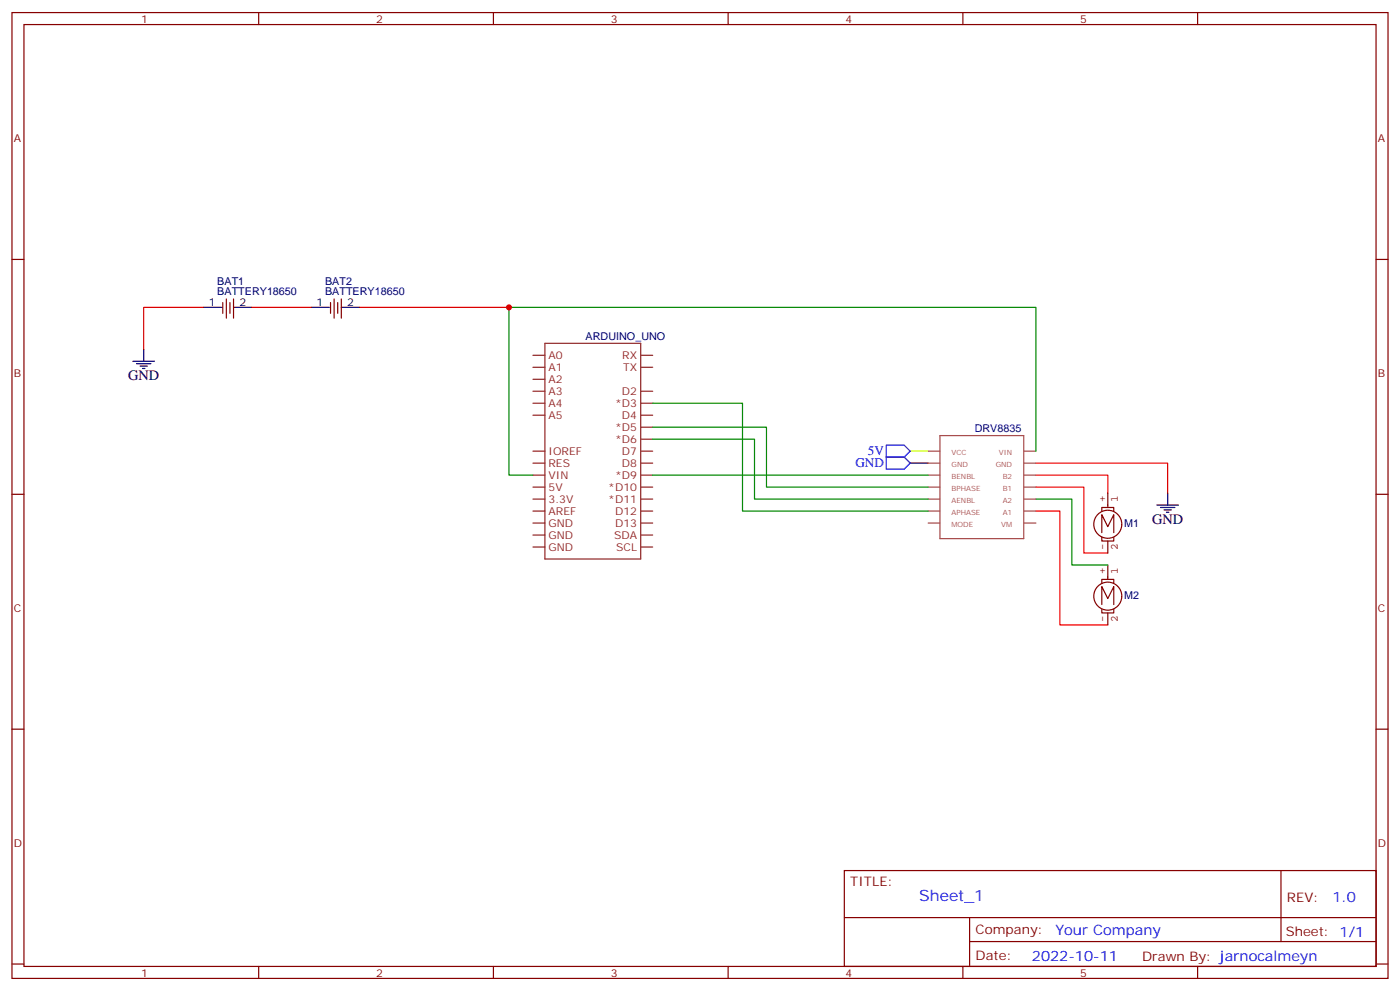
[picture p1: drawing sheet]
<svg xmlns="http://www.w3.org/2000/svg" width="412mm" height="292mm" viewBox="0 0 412 292" stroke-linecap="round" stroke-linejoin="round" font-family="sans-serif">
<g fill="none" stroke="#870000" stroke-width=".35">
<path d="M3.5 3.7h405.4v284.3h-405.4zM7.1 7.2h398.2v277.3h-398.2zM76.2 3.7v3.5M145.3 3.7v3.5M214.5 3.7v3.5M283.6 3.7v3.5M352.8 3.7v3.5M3.5 76.4h3.6M405.3 76.4h3.6M65.6 89.1v3.2M66.7 88v5.7M67.7 89.1v3.2"/>
<path d="M68.8 88v5.7M97.4 89.1v3.2M98.4 88v5.7M99.5 89.1v3.2M100.5 88v5.7M3.5 145.5h3.6M405.3 145.5h3.6M3.5 214.7h3.6M405.3 214.7h3.6M248.7 256.3h156.6v28.2h-156.6zM377.3 256.3v20.9M248.7 270.1h156.5"/>
<path d="M285.6 277.2h119.6M285.6 270.1v14.2M3.5 283.8h3.6M76.2 284.5v3.5M145.3 284.5v3.5M214.5 284.5v3.5M283.6 284.5v3.5M352.8 284.5v3.5M405.3 283.8h3.6"/>
</g>
<g fill="none" stroke="#8c2424" stroke-width=".35">
<path d="M157 104.6h3.5M157 108.1h3.5M157 115.2h3.5M157 118.7h3.5M157 111.7h3.5M160.5 101.1h28.2v63.5h-28.2zM188.7 104.6h3.6M188.7 108.1h3.6M188.7 115.2h3.6M188.7 118.7h3.6M157 122.2h3.5M157 132.8h3.5"/>
<path d="M157 136.3h3.5M157 139.9h3.5M188.7 122.2h3.6M188.7 125.8h3.6M188.7 129.3h3.6M188.7 132.8h3.6M188.7 136.3h3.6M188.7 139.9h3.6M157 143.4h3.5M157 146.9h3.5M157 150.5h3.5M157 154h3.5"/>
<path d="M157 157.5h3.5M188.7 143.4h3.6M188.7 146.9h3.6M188.7 150.5h3.6M188.7 154h3.6M188.7 157.5h3.6M157 161h3.5M188.7 161h3.6"/>
</g>
<path d="M268.1 132.8h5.3" fill="none" stroke="#cf0" stroke-width=".35"/>
<g fill="none" stroke="#000" stroke-width=".35">
<path d="M60 90.5h5.3M68.8 90.5h5.3M91.7 90.5h5.3M100.5 90.5h5.3M39.2 106.4h6.3M40.2 107.1h4.2M41.3 107.8h2.1M42 108.5h.7M42.3 102.8v3.6M268.1 136.3h5.3M340.8 148.7h6.3M341.8 149.4h4.3"/>
<path d="M342.9 150.1h2.1M343.6 150.8h.7M344 145.2v3.5"/>
</g>
<path d="M261.1 134.6h5.2l1.8 1.7-1.8 1.8h-5.2zM261.1 131.1h5.2l1.8 1.7-1.8 1.8h-5.2z" fill="none" stroke="#00f" stroke-width=".35"/>
<path d="M60 90.5h-17.7v12.3M74.1 90.5h17.6M105.8 90.5h44.1M305.2 139.9h21.1v5.3M305.2 136.3h38.8v8.9M305.2 150.5h7v33.5h14.1M305.2 143.4h14.1v19.4h7" fill="none" stroke="#f00" stroke-width=".35"/>
<path d="M324.6 158.2v1.1h3.5v-1.1M324.6 150.5v-1.1h3.5v1.1M324.6 156.8v-5.3l1.7 3.5 1.8-3.5v5.3M326.3 145.2v4.2M326.3 159.3v3.5M330.4 154.3a4.1 4.1 0 0 0-5.9-3.7 4.1 4.1 0 0 0-.8 6.9 4.1 4.1 0 0 0 6.6-2.2l.1-.8M324.6 179.4v1h3.5v-1M324.6 171.6v-1h3.5v1M324.6 178v-5.3l1.7 3.5 1.8-3.5v5.3M326.3 166.3v4.3M330.4 175.5a4.1 4.1 0 0 0-5.9-3.7 4.1 4.1 0 0 0-.8 6.9 4.1 4.1 0 0 0 6.6-2.2l.1-.8M326.3 180.4v3.6" fill="none" stroke="#850000" stroke-width=".35"/>
<g fill="none" stroke="#a64a4a" stroke-width=".35">
<path d="M273.4 136.3h3.5M273.4 139.9h3.5M273.4 132.8h3.5M276.9 128.2h24.7v30.4h-24.7zM301.7 136.3h3.5M301.7 139.9h3.5M301.7 132.8h3.5M273.4 143.4h3.5M273.4 154h3.5M273.4 146.9h3.5M273.4 150.5h3.5M301.7 143.4h3.5"/>
<path d="M301.7 154h3.5M301.7 146.9h3.5M301.7 150.5h3.5"/>
</g>
<path d="M192.3 118.7h26.4v31.8h54.7M192.3 125.8h33.5v17.6h47.6M192.3 129.3h29.9v17.6h51.2M192.3 139.9h81.1M305.2 132.8v-42.3h-155.3v49.4h7.1M305.2 146.9h10.5v19.4h10.6" fill="none" stroke="#008700" stroke-width=".35"/>
<circle cx="149.9" cy="90.5" r=".88" fill="#c00"/>
<text font-size="4.6" fill="#00f" x="270.8" y="265.3">Sheet_1</text>
<g font-size="4.2">
<text x="37.7" y="112">GND</text>
<text x="339.4" y="154.3">GND</text>
</g>
<g font-size="4.2" fill="#00f">
<text x="392.5" y="265.6">1.0</text>
<text x="310.9" y="275.1">Your Company</text>
<text x="304" y="282.9">2022-10-11</text>
</g>
<g font-size="3.9" fill="#00f">
<text x="252" y="137.6">GND</text>
<text x="255.6" y="134">5V</text>
</g>
<g font-size="3.9" fill="#800">
<text x="250.5" y="260.9">TITLE:</text>
<text x="379.1" y="265.6">REV:</text>
<text x="287.4" y="275.1">Company:</text>
<text x="378.7" y="275.7">Sheet: 1/1</text>
<text x="287.4" y="282.8">Date:</text>
<text x="336.4" y="282.8">Drawn By: jarnocalmeyn</text>
</g>
<g font-size="3.2" fill="#800">
<text x="41.6" y="6.7">1</text>
<text x="110.8" y="6.7">2</text>
<text x="179.9" y="6.7">3</text>
<text x="249.1" y="6.7">4</text>
<text x="318.2" y="6.7">5</text>
<text x="4.1" y="41.8">A</text>
<text x="405.9" y="41.8">A</text>
<text x="4.1" y="110.9">B</text>
<text x="405.9" y="110.9">B</text>
<text x="4.1" y="180.1">C</text>
<text x="405.9" y="180.1">C</text>
<text x="4.1" y="249.2">D</text>
<text x="405.9" y="249.2">D</text>
<text x="41.6" y="287.5">1</text>
<text x="110.8" y="287.5">2</text>
<text x="179.9" y="287.5">3</text>
<text x="249.1" y="287.5">4</text>
<text x="318.2" y="287.5">5</text>
</g>
<g font-size="3.2" fill="#000080">
<text x="64" y="83.8">BAT1</text>
<text x="95.8" y="83.8">BAT2</text>
<text x="64" y="87">BATTERY18650</text>
<text x="95.8" y="87">BATTERY18650</text>
<text x="172.5" y="100">ARDUINO_UNO</text>
<text x="287.1" y="127.2">DRV8835</text>
<text x="331.2" y="155.1">M1</text>
<text x="331.2" y="176.3">M2</text>
</g>
<g font-size="3.2">
<text x="61.5" y="90.1">1</text>
<text x="70.6" y="90.1">2</text>
<text x="93.2" y="90.1">1</text>
<text x="102.3" y="90.1">2</text>
</g>
<g font-size="3.2" fill="#8d2323">
<text x="161.6" y="105.7">A0</text>
<text x="183.3" y="105.7">RX</text>
<text x="161.6" y="109.2">A1</text>
<text x="161.6" y="112.7">A2</text>
<text x="183.5" y="109.2">TX</text>
<text x="161.6" y="116.2">A3</text>
<text x="161.6" y="119.8">A4</text>
<text x="181.2" y="119.8">*D3</text>
<text x="183.2" y="116.2">D2</text>
<text x="161.6" y="123.3">A5</text>
<text x="183.2" y="123.3">D4</text>
<text x="181.2" y="126.8">*D5</text>
<text x="181.2" y="130.4">*D6</text>
<text x="161.6" y="137.4">RES</text>
<text x="161.6" y="133.9">IOREF</text>
<text x="183.2" y="133.9">D7</text>
<text x="183.2" y="137.4">D8</text>
<text x="161.6" y="140.9">VIN</text>
<text x="181.2" y="140.9">*D9</text>
<text x="161.6" y="144.5">5V</text>
<text x="161.6" y="148">3.3V</text>
<text x="179.2" y="144.5">*D10</text>
<text x="179.2" y="148">*D11</text>
<text x="161.6" y="151.5">AREF</text>
<text x="161.6" y="155">GND</text>
<text x="181.2" y="151.5">D12</text>
<text x="181.2" y="155">D13</text>
<text x="161.6" y="158.6">GND</text>
<text x="180.9" y="158.6">SDA</text>
<text x="161.6" y="162.1">GND</text>
<text x="181.5" y="162.1">SCL</text>
</g>
<g font-size="3.2" fill="#840000">
<text x="325.6" y="147.9" transform="rotate(-90 325.6 147.9)">+</text>
<text x="329.3" y="147.9" transform="rotate(-90 329.3 147.9)">1</text>
<text x="325.6" y="162" transform="rotate(-90 325.6 162)">-</text>
<text x="329.3" y="162" transform="rotate(-90 329.3 162)">2</text>
<text x="325.6" y="169.1" transform="rotate(-90 325.6 169.1)">+</text>
<text x="329.3" y="169.1" transform="rotate(-90 329.3 169.1)">1</text>
<text x="325.6" y="183.2" transform="rotate(-90 325.6 183.2)">-</text>
<text x="329.3" y="183.2" transform="rotate(-90 329.3 183.2)">2</text>
</g>
<g font-size="2.1" fill="#a54b4b">
<text x="280.3" y="137.4">GND</text>
<text x="280.3" y="133.9">VCC</text>
<text x="293.3" y="137.4">GND</text>
<text x="294.2" y="133.9">VIN</text>
<text x="280.3" y="140.9">BENBL</text>
<text x="295.4" y="140.9">B2</text>
<text x="280.3" y="144.4">BPHASE</text>
<text x="280.3" y="148">AENBL</text>
<text x="295.4" y="144.4">B1</text>
<text x="295.4" y="148">A2</text>
<text x="280.3" y="155">MODE</text>
<text x="280.3" y="151.5">APHASE</text>
<text x="294.9" y="155">VM</text>
<text x="295.4" y="151.5">A1</text>
</g>
</svg>
